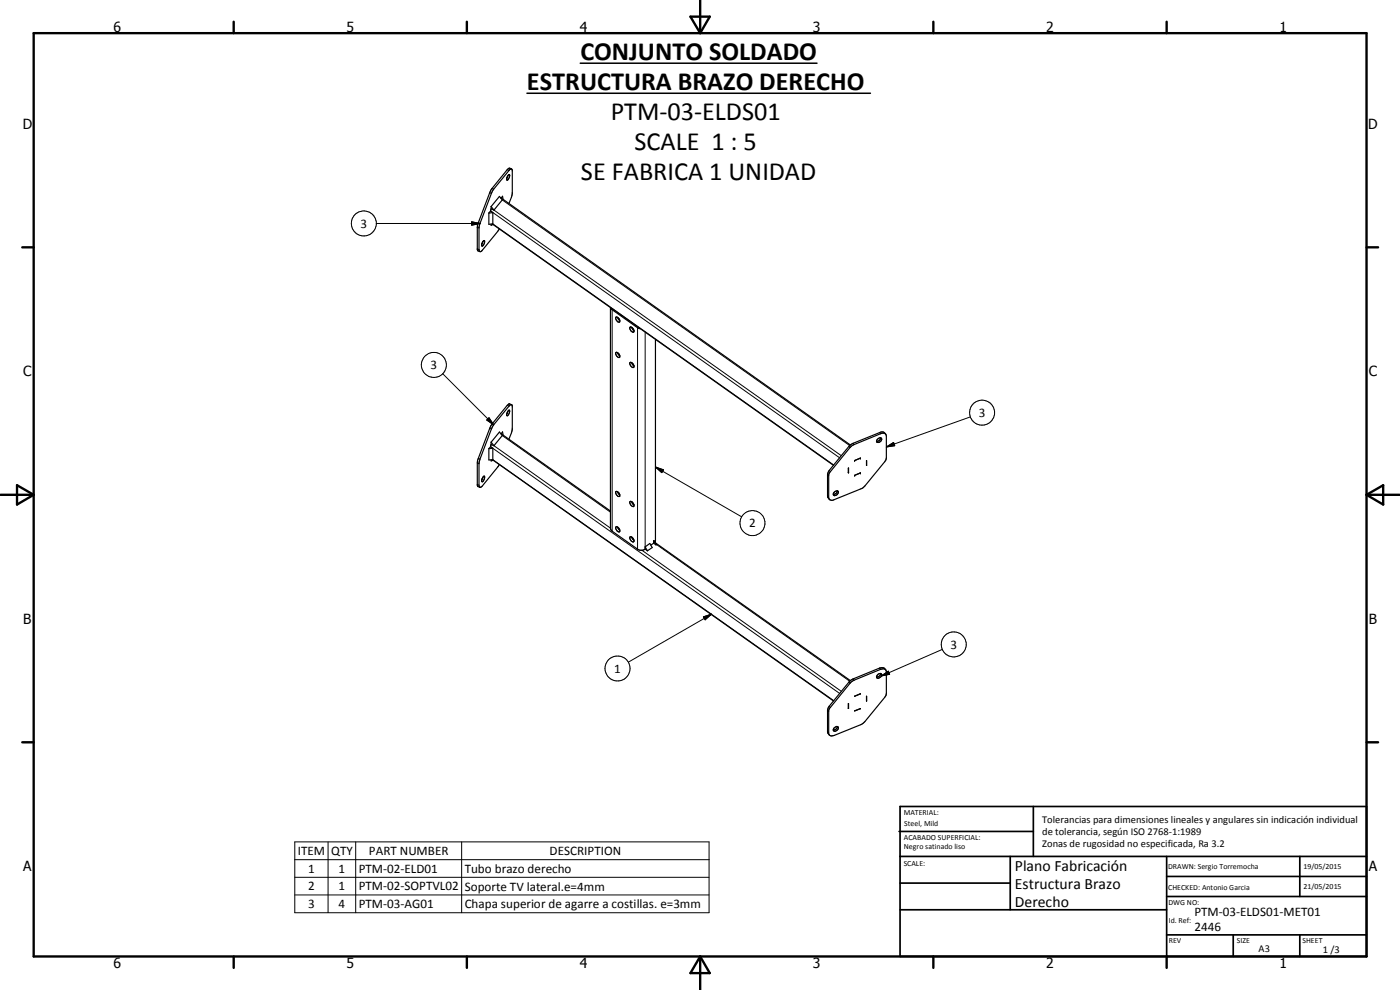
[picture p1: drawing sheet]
<svg xmlns="http://www.w3.org/2000/svg" width="420mm" height="297mm" viewBox="0 0 420 297" stroke-linecap="round" stroke-linejoin="round" font-family="sans-serif">
<g fill="none" stroke="#000" stroke-width=".35">
<path d="M150.2 59.3l105 74.2M150.4 59.4l.4-.5 .2 1M152.4 52.7l-.3 .8M152.6 52.5l.3-.1a1.31 1.31 0 0 1-.8 1.6v-.5zM153.5 50.7l.2 .4v6.9l-1 3.1M153.5 50.7l-.6 .2-4.7 5.9-.7 1.2-3.7 9.9v7l.2 .6M153.5 50.7l-.6-.2-.7 .4-4.6 5.7-.6 1.2-3.7 9.6-.1 7.4 .3 .5 .6 .2 .5-.2 5.2-6.6M144.9 72.5l-.2 .6M145.1 72.3l.1-.1a1.03 1.03 0 0 1-.6 1.5v-.6zM147.2 63.3l.7 .5M147.2 63.3l-.5 .6M147.4 62.7l-.2 .6"/>
<path d="M147.4 67.2v.4l.6-.2M147.4 62v.7M147.4 62l.8 1M147.4 62.7l.8 .3M147.4 62l2.5-3.1 .8 1.1-2.5 3M147.8 67.2l102.3 72.4M147.9 63.8v3.4l-1.2 .1v-3.4M147.9 63.8l-1.2 .1M184.9 95.2a1.21 1.21 0 0 1 1.1 1.4 1.05 1.05 0 0 1-1.1-1.4zM185.4 95.2l.6 .9M189.1 98.2a1.02 1.02 0 0 1 1 1.5 1.29 1.29 0 0 1-1-1.5zM189.6 98.2l.7 1"/>
<path d="M192.2 98.6l-.9-.3-7.6-5.4-.5-.6v66.3l.3 .7 8 5.6 1.4 .2 .7-.3M184.9 105.8a1.01 1.01 0 0 1 .9 1.5 1.22 1.22 0 0 1-.9-1.5zM185.4 105.8l.6 1M189 108.9a.93 .93 0 0 1 1 .3 .93 .93 0 0 1 .1 1.1 1.26 1.26 0 0 1-1.1-1.4zM189.6 108.8l.7 1M196.7 101.9v60.4l-.2 .3M147.2 134l.7 .5M147.2 134l-.5 .6M147.4 133.4l-.2 .6M147.4 132.7v.7M147.4 138v.3l.6-.2M147.4 132.7l.8 1"/>
<path d="M147.4 133.4l.8 .3M147.4 132.7l2.5-3.1 .8 1.1-2.5 3M147.8 137.9l102.3 72.4M147.9 134.5v3.4l-1.2 .1v-3.4M147.9 134.5l-1.2 .1M149.8 139.4l-5 6.4-.8 .4M150.2 130l33 23.3M150.4 130.1l.4-.5 .2 1M152.4 123.4l-.3 .8M152.6 123.2l.1-.1a1.14 1.14 0 0 1-.5 1.6 1.33 1.33 0 0 1 .4-1.5zM153.5 121.4l.2 .4v7l-1 3M153.5 121.4l-.7 .4-4.6 5.7-.7 1.2-3.7 9.9v7l.2 .6"/>
<path d="M153.5 121.4l-.6-.2-.7 .4-4.6 5.7-.6 1.2-3.7 9.6-.1 7.5 .2 .4 .6 .2M255.3 134.1l1-.7 8-3.3 1.1-.1 .4 .2 .2 .7-.1 6.9-.4 .8-6.6 7.8-8.5 3.5a1.15 1.15 0 0 1-1.7-.4v-7.2zM258.2 137.5l-1.7 .7M260 139.6h.1M260 138.2v1.4M260 138.2h.1M263.3 131.8a.67 .67 0 0 1 .7-.5 .67 .67 0 0 1 .6 .6 1.12 1.12 0 0 1-1.5 .7zM264.3 131.4a1.2 1.2 0 0 1-1.3 1M265.8 130.3l-.6-.6h-1l-8.2 3.3-1.2 .9-6.2 7.7-.2 .8v6.4l.5 1M144.9 143.2l-.3 .8M145.1 142.9h.1a1.12 1.12 0 0 1-.6 1.6v-.7zM184.9 147.5a1.21 1.21 0 0 1 1.1 1.4 1.05 1.05 0 0 1-1.1-1.4z"/>
<path d="M184.9 158.1a1.01 1.01 0 0 1 .9 1.5 1.22 1.22 0 0 1-.9-1.5zM185.4 158.2l.6 .9M185.4 147.6l.6 .9M189.1 150.5a1.02 1.02 0 0 1 1 1.5 1.29 1.29 0 0 1-1-1.5zM189.6 150.5l.7 1M250.3 147.7a.71 .71 0 0 1 .7-.4 .71 .71 0 0 1 .6 .5 .94 .94 0 0 1-1.5 .6zM251.3 147.3l-.5 .8-.7 .2M254.6 140.5l.1 1.4zM254.6 141.8l.1 .1M258.2 141.9l-1.7 .7M189 161.2a.94 .94 0 0 1 1 .3 .94 .94 0 0 1 .1 1.1 1.26 1.26 0 0 1-1.1-1.4zM189.6 161.2l.7 .9"/>
<path d="M193.6 164.1l1.4-1 .7 1.2-1.4 1M193.6 164.1l.7 1.2M193.6 164.1v.7M193.6 164.8l.7 .5M196.2 163l-.9 .6M196.2 162.3l.1-.1 .7 1.2-.1 .1M196.2 162.3l.7 1.2M196.2 162.3v.7M196.2 163l.7 .5M196.7 162.9l58.5 41.3M250.3 218.4l.3-.2a.53 .53 0 0 1 .8-.1 .53 .53 0 0 1 0 .8 .77 .77 0 0 1-.5 .5 .77 .77 0 0 1-.8-.3zM251.3 218a1.2 1.2 0 0 1-1.2 1"/>
<path d="M254.6 211.2l.1 1.4zM254.6 212.5l.1 .1M255.2 204.2l-6.6 8.1-.2 .8v6.5l.5 .9M255.3 204.8l1-.7 8-3.3a1.09 1.09 0 0 1 1.7 .7v6.5l-.5 1.3-6.3 7.6-.9 .5-7.9 3.2a1.12 1.12 0 0 1-1.7-.4v-7.2zM256.5 208.9h.1M256.5 213.3h.1M258.2 208.2h.1M258.2 212.6h.1M258.2 212.6l-1.7 .7M258.2 208.2l-1.7 .7M260 208.9h.1M260 210.3h.1"/>
<path d="M260.1 208.9v1.4M264.3 202.1l-.3 .7-1 .3M264.4 202.1a.89 .89 0 0 1-.2 1.1 .89 .89 0 0 1-1.1 .1l-.1-.2M264.4 202.1a1.16 1.16 0 0 0-1.4 1M265.8 201l-.8-.7-1 .1-8.8 3.8"/>
</g>
<g fill="none" stroke="#000" stroke-width=".3">
<path d="M147 57.8l.5 .2M147.6 56.6l.6 .2M150.7 60l104.3 73.7M152.2 50.9l.6 .2M112.9 67.1h31.1M141.6 66.5l2.4 .6-2.4 .5zM143.2 68.2l.6 .2M143.2 74.7l.6 .2M143.5 66.8l.5 .3M147.2 63.3l104.8 74.1M147.9 67.2l102.3 72.3M148.2 63l104.3 73.7"/>
<path d="M183.9 92.8l-.2 .1v66.5M191.5 98.2l-.2 .1v66.5M193.6 99.6v65.2M132.9 112.1l15.3 15.4M143.2 138.9l.6 .2M143.5 137.5l.5 .3M146.1 126l.7-.7 1.4 2.2zM146.8 125.3l1.4 2.2-2.1-1.5zM147 128.5l.5 .2M147.2 134l104.8 74.1M147.6 127.3l.6 .2M147.9 137.9l102.3 72.3"/>
<path d="M148.2 133.7l35 24.8M150.7 130.7l32.5 23M152.2 121.6l.6 .2M254.8 133.9l.3 .4M256 133l.3 .4M264 129.8l.3 .3M266 134.1l2.2-1.3 .3 .9zM291.2 125.1l-25.2 9M143.2 145.4l.6 .2M196.7 140.1l2.4 .9-.5 .8zM196.7 140.1l25.9 15M248.4 142.4l.3 .3"/>
<path d="M248.4 148.8l.3 .4M248.9 141.1l.3 .4M192.6 165.1l59.9 42.3M197 163.4l58 41M211.1 185.1l2.4-.8-1.9 1.7zM213.5 184.3l-24.9 14.4M282.8 194.9l-18.3 7.9M248.4 213.1l.3 .3M248.4 219.6l.3 .3M248.9 211.9l.3 .4M254.8 204.6l.3 .4M256 203.7l.3 .4"/>
<path d="M264 200.4l.3 .4M264.5 202.8l2.1-1.4 .4 .9zM88.5 252.6h124.3v21.3h-124.3zM88.5 257.9h124.3M98.5 252.6v21.3M106.8 252.6v21.3M138.5 252.6v21.3M88.5 263.2h124.3M88.5 268.5h124.3"/>
<circle cx="109.2" cy="67" r="3.8"/>
<circle cx="130.2" cy="109.5" r="3.8"/>
<circle cx="294.7" cy="123.8" r="3.8"/>
<circle cx="225.8" cy="157" r="3.8"/>
<circle cx="286.2" cy="193.4" r="3.8"/>
<circle cx="185.3" cy="200.6" r="3.8"/>
</g>
<g fill="#000">
<circle cx="256.5" cy="138.2" r=".18"/>
<circle cx="258.2" cy="137.5" r=".18"/>
<circle cx="256.5" cy="142.6" r=".18"/>
<circle cx="258.2" cy="141.9" r=".18"/>
</g>
<path d="M174.1 19h71.1M158.1 28h103.1" fill="none" stroke="#000" stroke-width=".46"/>
<g fill="none" stroke="#000" stroke-width=".71">
<path d="M10.1 9.9h400v277.1h-400zM70.1 6.5v3.4M140.1 6.5v3.4M207.2 5h5.8l-2.9 4.9zM210.1 0v9.9M280.1 6.5v3.4M350.1 6.5v3.4M6.7 74.2h3.4M410.1 74.2h3.5M.1 148.5h10M5.1 145.6l5 2.9-5 2.9zM410.1 148.5h10"/>
<path d="M410.1 148.5l5-2.9v5.8zM6.7 222.7h3.4M410.1 222.7h3.5M70.1 287v3.4M140.1 287v3.4M210.1 287v10M210.1 287l2.9 5h-5.8zM280.1 287v3.4M350.1 287v3.4"/>
</g>
<g fill="none" stroke="#000" stroke-width=".51">
<path d="M269.8 249.5h40.3M270.1 242h140v45h-140zM270.1 257h140M303.2 257v16M310.1 242v15M350.1 257v30M390.1 257v12M270.1 265h33.1M270.1 273h80M350.1 269h60M350.1 263h60M350.1 280.5h60"/>
<path d="M370.1 280.5v6.5M390.1 280.5v6.5"/>
</g>
<path d="M141.6 66.5l2.4 .6-2.4 .5zM146.8 125.3l1.4 2.2-2.1-1.5zM266 134.1l2.2-1.3 .3 .9zM196.7 140.1l2.4 .9-.5 .8zM211.1 185.1l2.4-.8-1.9 1.7zM264.5 202.8l2.1-1.4 .4 .9z" fill="#000"/>
<g font-size="7.9">
<text x="174.2" y="17.9">CONJUNTO SOLDADO</text>
<text x="158.1" y="26.9">ESTRUCTURA BRAZO DERECHO</text>
<text x="183.3" y="35.9">PTM-03-ELDS01</text>
<text x="190.4" y="44.9">SCALE 1 : 5</text>
<text x="174.4" y="53.9">SE FABRICA 1 UNIDAD</text>
</g>
<g font-size="4.7">
<text x="304.6" y="261.2">Plano Fabricación</text>
<text x="304.6" y="266.6">Estructura Brazo</text>
<text x="304.6" y="272">Derecho</text>
</g>
<g font-size="4.2">
<text x="34" y="9.6">6</text>
<text x="104" y="9.6">5</text>
<text x="174" y="9.6">4</text>
<text x="244" y="9.6">3</text>
<text x="314" y="9.6">2</text>
<text x="384" y="9.6">1</text>
<text x="6.8" y="38.7">D</text>
<text x="410.6" y="38.7">D</text>
<text x="7" y="112.9">C</text>
<text x="410.8" y="112.9">C</text>
<text x="7" y="187.1">B</text>
<text x="410.8" y="187.1">B</text>
<text x="7" y="261.4">A</text>
<text x="410.8" y="261.4">A</text>
<text x="34" y="290.4">6</text>
<text x="104" y="290.4">5</text>
<text x="174" y="290.4">4</text>
<text x="244" y="290.4">3</text>
<text x="314" y="290.4">2</text>
<text x="384" y="290.4">1</text>
</g>
<g font-size="3.9">
<text x="108.2" y="68.3">3</text>
<text x="129.2" y="110.8">3</text>
<text x="293.7" y="125.1">3</text>
<text x="224.9" y="158.2">2</text>
<text x="285.2" y="194.6">3</text>
<text x="184.4" y="201.8">1</text>
<text x="89.4" y="256.5">ITEM</text>
<text x="99.4" y="256.5">QTY</text>
<text x="110.7" y="256.5">PART NUMBER</text>
<text x="165" y="256.5">DESCRIPTION</text>
<text x="92.5" y="261.8">1</text>
<text x="101.6" y="261.8">1</text>
<text x="107.7" y="261.9">PTM-02-ELD01</text>
<text x="139.5" y="261.9">Tubo brazo derecho</text>
<text x="92.5" y="267.2">2</text>
<text x="101.6" y="267.1">1</text>
<text x="107.7" y="267.2">PTM-02-SOPTVL02</text>
<text x="139.5" y="267.3">Soporte TV lateral.e=4mm</text>
<text x="92.5" y="272.5">3</text>
<text x="101.6" y="272.5">4</text>
<text x="107.7" y="272.5">PTM-03-AG01</text>
<text x="139.5" y="272.5">Chapa superior de agarre a costillas. e=3mm</text>
<text x="358.5" y="275">PTM-03-ELDS01-MET01</text>
<text x="358.5" y="279.4">2446</text>
</g>
<g font-size="3.1">
<text x="312.7" y="246.8">Tolerancias para dimensiones lineales y angulares sin indicación individual</text>
<text x="312.7" y="250.4">de tolerancia, según ISO 2768-1:1989</text>
<text x="312.7" y="254">Zonas de rugosidad no especificada, Ra 3.2</text>
<text x="377.7" y="285.6">A3</text>
<text x="397" y="285.9">1 /3</text>
</g>
<g font-size="2.4">
<text x="271.2" y="244.4">MATERIAL:</text>
<text x="271.3" y="252">ACABADO SUPERFICIAL:</text>
<text x="271.4" y="247.9">Steel, Mild</text>
<text x="271.3" y="254.6">Negro satinado liso</text>
<text x="271.2" y="259.7">SCALE:</text>
<text x="350.6" y="260.8">DRAWN: Sergio Torremocha</text>
<text x="391.2" y="260.6">19/05/2015</text>
<text x="350.6" y="267">CHECKED: Antonio Garcia</text>
<text x="391.2" y="266.7">21/05/2015</text>
<text x="350.6" y="271.4">DWG NO:</text>
<text x="350.8" y="276.9">Id. Ref:</text>
<text x="350.8" y="282.8">REV</text>
<text x="371.2" y="282.9">SIZE</text>
<text x="390.9" y="282.9">SHEET</text>
</g>
</svg>
